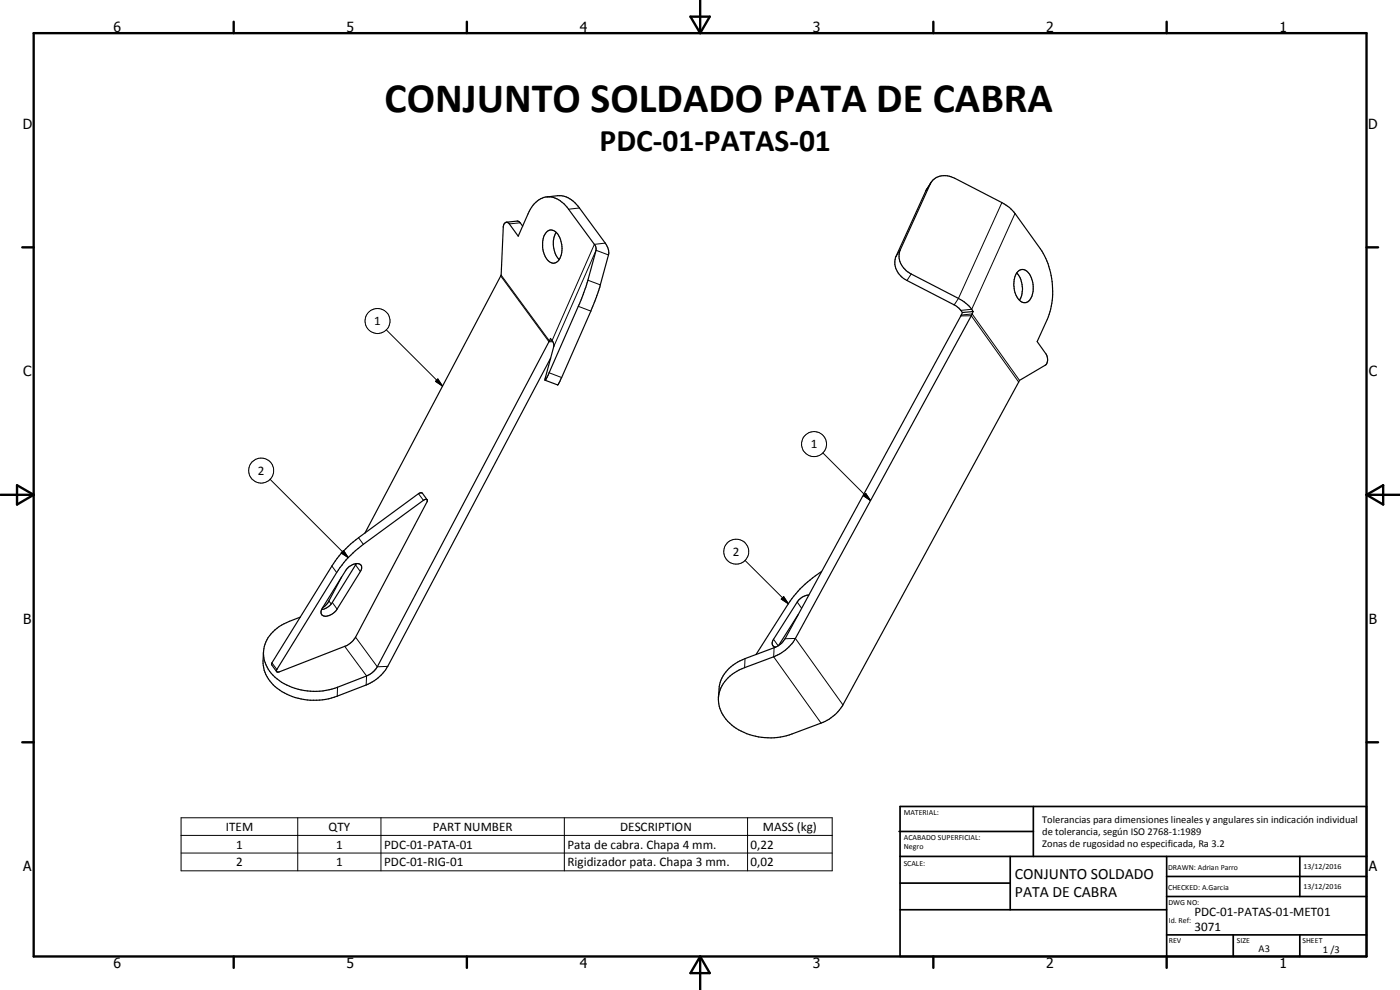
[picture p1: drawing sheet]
<svg xmlns="http://www.w3.org/2000/svg" width="420mm" height="297mm" viewBox="0 0 420 297" stroke-linecap="round" stroke-linejoin="round" font-family="sans-serif">
<g fill="none" stroke="#000" stroke-width=".35">
<path d="M164.1 59.1a9.4 9.4 0 0 1 5.3-.2 8.9 8.9 0 0 1 4.5 3.5l7.7 10.5a4.3 4.3 0 0 1 1 3.6l-2.6 9.7-1 3-10.9 25.2-.8 1.1-3.7-1.4M279.5 54.7l-1.6 2.4-9 19.9a5.9 5.9 0 0 0 3.3 7.2l14.6 7.5 1 .8 1 1.3M280 54a5.7 5.7 0 0 1 6.5-.5l14.2 7.3 2.3 1.5 1.6 1.8 7.6 10.6a23.4 23.4 0 0 1 2.1 21.1l-3 6.7 2.6 3.7a2.67 2.67 0 0 1-.2 3.4l-7.7 4.5-53 97.4a12.6 12.6 0 0 1-6.6 5.5l-8.7 3.2a18.7 18.7 0 0 1-19.3-3.8 9.1 9.1 0 0 1 2-14.6l3.1-1.5 8.7-3.2a12.6 12.6 0 0 0 6.5-5.5l53.3-98.1-1.1-1.6-2.1-1.7-15.3-8a5.9 5.9 0 0 1-3.3-7.2l9-19.8zM152 66.7l3.4-.4a2.35 2.35 0 0 1 1.5 1.6M164.2 69.4a2.35 2.35 0 0 1 3.6 1.6 6.5 6.5 0 0 1-.7 7.7 2.52 2.52 0 0 1-3.5-1.9 8.1 8.1 0 0 1-.5-5.7zM166.9 69.7a7.3 7.3 0 0 0 .9 8.2M288.8 93.8l-53.2 97.8a6.1 6.1 0 0 1-3.3 2.8l-8.7 3.2a10.9 10.9 0 0 0-7.8 9.1l-.2 2.7M292 93.5l-3.2 .3M305.1 81.9l.3 .3a7 7 0 0 1 1.5 4.8l-.4 1.9-.5 1.2M305.5 81.5a2.18 2.18 0 0 1 3.6 .9 6.8 6.8 0 0 1-.6 8.2 2.84 2.84 0 0 1-3.8-2.5 7.2 7.2 0 0 1 .8-6.6zM163.6 114.1h.1M163.6 114.1l2.6-10.4-.1-.9-.9-1.2-52 98.5-1 1.3-1.8 1.2-9.1 3.6a18.8 18.8 0 0 1-19.4-3.6 8.9 8.9 0 0 1 .6-13.6l2.7-1.8 4.9-2"/>
<path d="M163.6 114.1l10.8-24.1 1.6-4.3 2.9-10.6-.3-1.5-8-10.8a7.2 7.2 0 0 0-7.3-3.6 8.1 8.1 0 0 0-4.8 4.9l-3 6.8-2.6-3.7a.89 .89 0 0 0-.9-.5 .89 .89 0 0 0-.8 .7l-.8 15.1-40.9 77.5M165.3 107.4l-48.9 92.5a12.9 12.9 0 0 1-6.5 5.6l-8.7 3.4a18.9 18.9 0 0 1-19.2-3.4 9.9 9.9 0 0 1-3.1-7.2l.2-2.7M128.2 150l-1.4-2-.4-.2-.6 .2-18.2 13.3a31.5 31.5 0 0 0-8 8.5l-18 29.1v.6l1.4 2M102.5 173.1l-4 7.5-1.7 1.8M104.2 170.6a3.4 3.4 0 0 1 4-1.2l.3 .7-.2 1.1-7.1 11.6a4 4 0 0 1-4.3 1.9 1.43 1.43 0 0 1-.2-2.2zM104.5 167.3l4.5-4 18.1-13.2a.63 .63 0 0 1 .7-.3 .63 .63 0 0 1 .5 .6l-21.6 40.8a6.4 6.4 0 0 1-3.2 2.7l-19.7 7.7-.8-.1 .1-.6 17.9-29.1zM106.9 169.1l-7.4 12a4.6 4.6 0 0 1-2.9 1.8M242.7 178.5a4.6 4.6 0 0 0-3.4 2.1l-7.2 11.2a1.39 1.39 0 0 0 .7 2.4M246.6 171.4a33.5 33.5 0 0 0-10 9.7l-9.7 15.3M239.5 184.4l-5.8 9.3"/>
</g>
<g fill="none" stroke="#000" stroke-width=".3">
<path d="M279.2 55.2l-1.3 1.9M156.1 66.8l-3.2 .4M173.9 62.4l-3.3 .4M181.6 72.9l-3.2 .4-12.7 28.9M182.6 76.5l-3.7-1.4-12.7 28.9M270.2 75l-1.3 2M300.7 60.8l-13.1 28.7-1.2 2M304.6 64.1l-13 28.7-3.2 .3M115.9 99l16.9 16.8M150.3 82.8l14.4 19.7h1.2M150.4 82.5l14.5 19.8 .8-.1M173.6 91.9l3.7 1.4"/>
<path d="M176.4 84.1l3.8 1.4M273.5 82.2l-1.3 2M288.4 94.8l3.1-.1 14.2 19.9M288.5 94.5l3.2-.3 14.3 19.9M131.4 113.7l1.4 2.1-2.1-1.4zM164.8 111.8l3.8 1.5M247 135.9l14.3 14.3M81.1 143.8l23.4 23.5M125.6 148.1l1.5 2M259.2 148.8l.6-.7 1.5 2.1zM259.8 148.1l1.5 2.1-2.1-1.4zM99.6 169.8l1.4 2"/>
<path d="M103.1 165.2l1.4 2.1-2.1-1.4zM106.7 169.5l1.5 2M107.6 161.3l1.4 2M223.6 168.1l13 13M235.2 179l1.4 2.1-2.1-1.4zM81.6 198.9l1.5 2M98.7 180.3l.7 .9M99.7 180.8l1.5 2M103.5 193.9l6.5 8.9-.1 2.7M106.7 191.2l6.5 8.9 3.2-.2M223.6 197.6l-.1 2.7M232.1 191.8l1.4 2"/>
<path d="M232.3 194.4l-.1 2.7 14.2 19.9M235.6 191.6h3.1l14.3 19.9M239.3 180.6l1.3 1.9M101.3 206.2l-.1 2.7M54.3 245.4h195.5v15.9h-195.5zM54.3 250.7h195.5M54.3 255.9h195.5M89.4 245.4v15.9M114.3 245.4v15.9M169.4 245.4v15.9M224.4 245.4v15.9"/>
<circle cx="113.3" cy="96.3" r="3.8"/>
<circle cx="244.3" cy="133.2" r="3.8"/>
<circle cx="78.4" cy="141.2" r="3.8"/>
<circle cx="221" cy="165.5" r="3.8"/>
</g>
<g fill="none" stroke="#000" stroke-width=".71">
<path d="M10.1 9.9h400v277.1h-400zM70.1 6.5v3.4M140.1 6.5v3.4M207.2 5h5.8l-2.9 4.9zM210.1 0v9.9M280.1 6.5v3.4M350.1 6.5v3.4M6.7 74.2h3.4M410.1 74.2h3.5M.1 148.5h10M5.1 145.6l5 2.9-5 2.9zM410.1 148.5h10"/>
<path d="M410.1 148.5l5-2.9v5.8zM6.7 222.7h3.4M410.1 222.7h3.5M70.1 287v3.4M140.1 287v3.4M210.1 287v10M210.1 287l2.9 5h-5.8zM280.1 287v3.4M350.1 287v3.4"/>
</g>
<g fill="none" stroke="#000" stroke-width=".51">
<path d="M269.8 249.5h40.3M270.1 242h140v45h-140zM270.1 257h140M303.2 257v16M310.1 242v15M350.1 257v30M390.1 257v12M270.1 265h33.1M270.1 273h80M350.1 269h60M350.1 263h60M350.1 280.5h60"/>
<path d="M370.1 280.5v6.5M390.1 280.5v6.5"/>
</g>
<path d="M131.4 113.7l1.4 2.1-2.1-1.4zM259.8 148.1l1.5 2.1-2.1-1.4zM103.1 165.2l1.4 2.1-2.1-1.4zM235.2 179l1.4 2.1-2.1-1.4z" fill="#000"/>
<text font-size="12.6" x="115.4" y="33.5">CONJUNTO SOLDADO PATA DE CABRA</text>
<text font-size="9.4" x="179.9" y="45.3">PDC-01-PATAS-01</text>
<g font-size="4.7">
<text x="304.6" y="263.8">CONJUNTO SOLDADO</text>
<text x="304.6" y="269.2">PATA DE CABRA</text>
</g>
<g font-size="4.2">
<text x="34" y="9.6">6</text>
<text x="104" y="9.6">5</text>
<text x="174" y="9.6">4</text>
<text x="244" y="9.6">3</text>
<text x="314" y="9.6">2</text>
<text x="384" y="9.6">1</text>
<text x="6.8" y="38.7">D</text>
<text x="410.6" y="38.7">D</text>
<text x="7" y="112.9">C</text>
<text x="410.8" y="112.9">C</text>
<text x="7" y="187.1">B</text>
<text x="410.8" y="187.1">B</text>
<text x="7" y="261.4">A</text>
<text x="410.8" y="261.4">A</text>
<text x="34" y="290.4">6</text>
<text x="104" y="290.4">5</text>
<text x="174" y="290.4">4</text>
<text x="244" y="290.4">3</text>
<text x="314" y="290.4">2</text>
<text x="384" y="290.4">1</text>
</g>
<g font-size="3.9">
<text x="112.3" y="97.6">1</text>
<text x="243.3" y="134.5">1</text>
<text x="77.4" y="142.5">2</text>
<text x="220" y="166.8">2</text>
<text x="67.8" y="249.3">ITEM</text>
<text x="98.6" y="249.3">QTY</text>
<text x="129.9" y="249.3">PART NUMBER</text>
<text x="186.1" y="249.3">DESCRIPTION</text>
<text x="229" y="249.4">MASS (kg)</text>
<text x="70.9" y="254.6">1</text>
<text x="100.9" y="254.6">1</text>
<text x="115.3" y="254.6">PDC-01-PATA-01</text>
<text x="170.3" y="254.7">Pata de cabra. Chapa 4 mm.</text>
<text x="225.2" y="254.6">0,22</text>
<text x="70.9" y="259.9">2</text>
<text x="100.9" y="259.9">1</text>
<text x="115.3" y="259.9">PDC-01-RIG-01</text>
<text x="170.3" y="260">Rigidizador pata. Chapa 3 mm.</text>
<text x="225.2" y="259.9">0,02</text>
<text x="358.5" y="275">PDC-01-PATAS-01-MET01</text>
<text x="358.5" y="279.4">3071</text>
</g>
<g font-size="3.1">
<text x="312.7" y="246.8">Tolerancias para dimensiones lineales y angulares sin indicación individual</text>
<text x="312.7" y="250.4">de tolerancia, según ISO 2768-1:1989</text>
<text x="312.7" y="254">Zonas de rugosidad no especificada, Ra 3.2</text>
<text x="377.7" y="285.6">A3</text>
<text x="397" y="285.9">1 /3</text>
</g>
<g font-size="2.4">
<text x="271.2" y="244.4">MATERIAL:</text>
<text x="271.3" y="252">ACABADO SUPERFICIAL:</text>
<text x="271.3" y="254.6">Negro</text>
<text x="271.2" y="259.7">SCALE:</text>
<text x="350.6" y="261">DRAWN: Adrian Parro</text>
<text x="391.2" y="260.6">13/12/2016</text>
<text x="350.6" y="267">CHECKED: A.Garcia</text>
<text x="391.2" y="266.7">13/12/2016</text>
<text x="350.6" y="271.4">DWG NO:</text>
<text x="350.8" y="276.9">Id. Ref:</text>
<text x="350.8" y="282.8">REV</text>
<text x="371.2" y="282.9">SIZE</text>
<text x="390.9" y="282.9">SHEET</text>
</g>
</svg>
